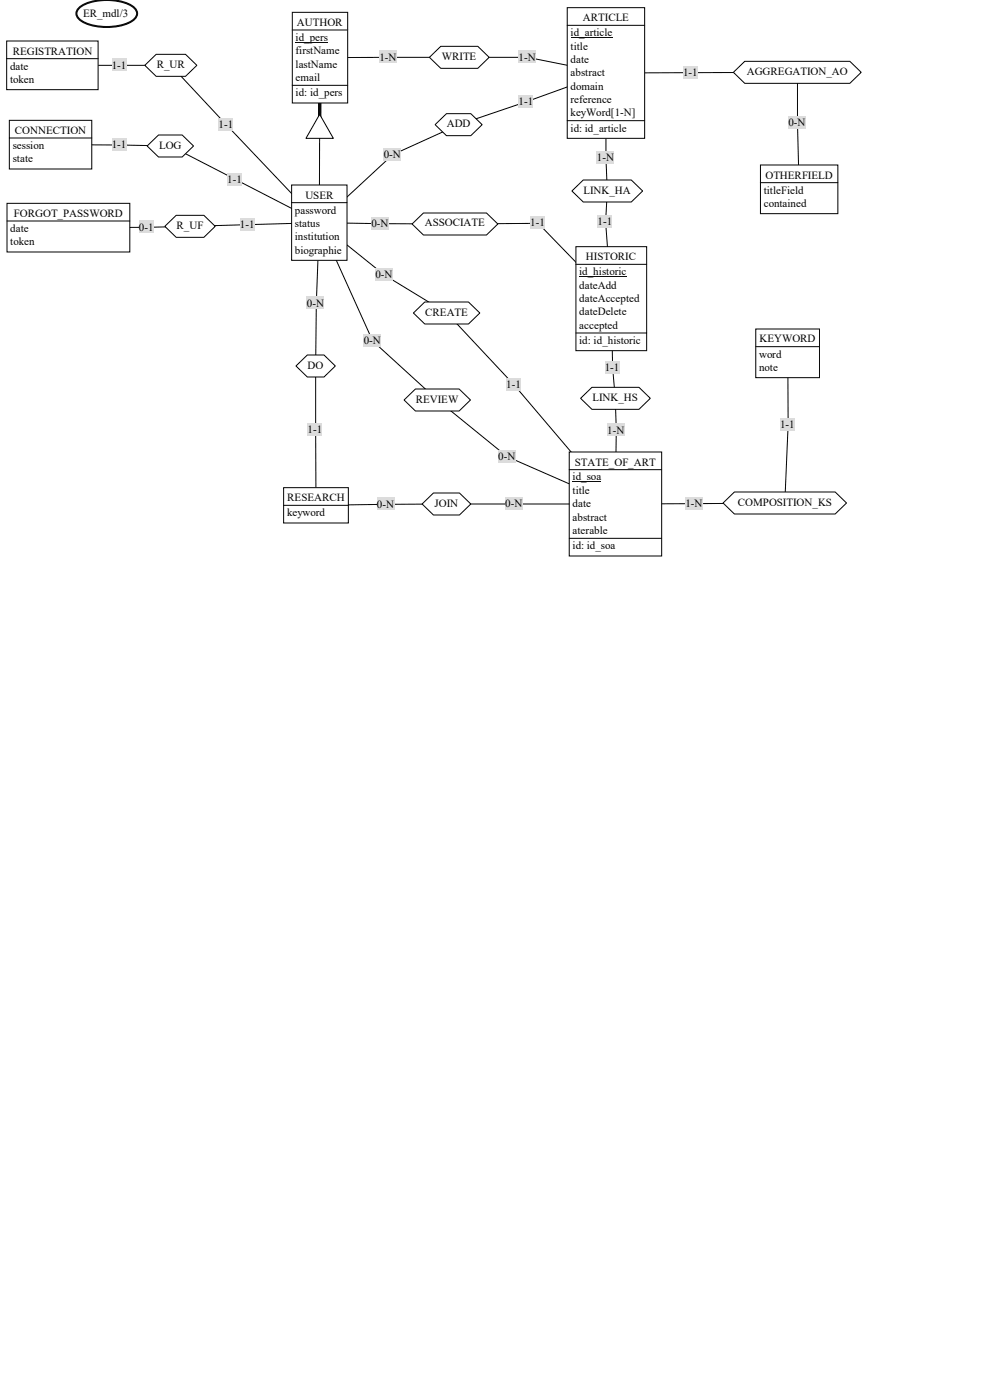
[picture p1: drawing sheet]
<svg xmlns="http://www.w3.org/2000/svg" width="297mm" height="420mm" viewBox="0 0 297 420" stroke-linecap="round" stroke-linejoin="round" font-family="sans-serif">
<path d="M95.9 17.3l-.1 20.6" fill="none" stroke="#000" stroke-width="1"/>
<g fill="none" stroke="#000" stroke-width=".3">
<path d="M15.7 19.6h35.5l44.5 47.2M95.9 17.3l62.2-.1 23.5 4.7M95.8 37.9l-.1 28.9M181.6 21.9l57.4-.2v15.1l.5 20M181.6 21.9l-23.8 8.6-20.3 6.9-19.8 9-22 20.4M181.6 21.9v25.5l.4 9.9-.5 9.3 1.7 23M15.2 43.4l35.9 .4 44.6 23M95.7 66.8l19.5 15.7 18.7 11.4 20.2 21.6 30.3 35.7M95.7 66.8l40.7 .4 24.9-.2 21.9 22.6M95.7 66.8a1521.4 1521.4 0 0 0-1 84.8l39.1-.4h50.6M95.7 66.8a2159.1 2159.1 0 0 1-75.2 1.5M95.7 66.8l16 35.5 19.4 17.7 20.9 17 32.4 14.2"/>
<path d="M183.2 89.6l.4 20.7 .8 9.2 .3 9.6-.3 22.1M236.1 106l.1 21.4-1 23.5-50.8 .3"/>
</g>
<g fill="#dcdcdc">
<path d="M155.4 15.2h5.1v3.8h-5.1z"/>
<path d="M113.7 15.2h5.1v3.8h-5.1z"/>
</g>
<path d="M128.7 17.2l3.4-3.3h11.1l3.4 3.3-3.4 3.3h-11.1z" fill="#fff" stroke="#000" stroke-width=".3"/>
<g fill="#dcdcdc">
<path d="M149.3 135h5.1v3.8h-5.1z"/>
<path d="M109 100.3h5.1v3.8h-5.1z"/>
</g>
<path d="M121.1 120l3.4-3.3h13.1l3.4 3.3-3.4 3.3h-13.1z" fill="#fff" stroke="#000" stroke-width=".3"/>
<g fill="#dcdcdc">
<path d="M41.6 66.2h4.4v3.8h-4.4z"/>
<path d="M71.9 65.4h4.4v3.8h-4.4z"/>
</g>
<path d="M49.4 67.9l3.4-3.3h8.3l3.4 3.3-3.4 3.3h-8.3z" fill="#fff" stroke="#000" stroke-width=".3"/>
<g fill="#dcdcdc">
<path d="M33.5 17.6h4.4v3.8h-4.4z"/>
<path d="M65.5 35.5h4.4v3.8h-4.4z"/>
</g>
<path d="M43.4 19.6l3.4-3.3h8.8l3.4 3.3-3.4 3.3h-8.8z" fill="#fff" stroke="#000" stroke-width=".3"/>
<g fill="#dcdcdc">
<path d="M113 149.3h5.1v3.8h-5.1z"/>
<path d="M151.4 149.2h5.1v3.8h-5.1z"/>
</g>
<path d="M126.5 151.2l3.4-3.3h7.8l3.4 3.3-3.4 3.3h-7.8z" fill="#fff" stroke="#000" stroke-width=".3"/>
<g fill="#dcdcdc">
<path d="M92.2 126.9h4.4v3.8h-4.4z"/>
<path d="M92 89h5.1v3.8h-5.1z"/>
</g>
<path d="M88.7 109.8l3.4-3.3h5l3.4 3.3-3.4 3.3h-5z" fill="#fff" stroke="#000" stroke-width=".3"/>
<g fill="#dcdcdc">
<path d="M68.1 51.8h4.4v3.8h-4.4z"/>
<path d="M33.5 41.5h4.4v3.8h-4.4z"/>
</g>
<path d="M44.1 43.8l3.4-3.3h7.1l3.4 3.3-3.4 3.3h-7.1z" fill="#fff" stroke="#000" stroke-width=".3"/>
<g fill="#dcdcdc">
<path d="M182 127.1h5.1v3.8h-5.1z"/>
<path d="M181.2 108.3h4.4v3.8h-4.4z"/>
</g>
<path d="M174 119.5l3.4-3.3h14.1l3.4 3.3-3.4 3.3h-14.1z" fill="#fff" stroke="#000" stroke-width=".3"/>
<g fill="#dcdcdc">
<path d="M158.9 65h4.4v3.7h-4.4z"/>
<path d="M111.3 65.1h5.1v3.8h-5.1z"/>
</g>
<path d="M123.5 67.2l3.4-3.3h18.9l3.4 3.3-3.4 3.3h-18.9z" fill="#fff" stroke="#000" stroke-width=".3"/>
<g fill="#dcdcdc">
<path d="M179.1 64.6h4.4v3.8h-4.4z"/>
<path d="M178.9 45.4h5.1v3.7h-5.1z"/>
</g>
<path d="M171.4 57.3l3.4-3.3h14.4l3.4 3.3-3.4 3.3h-14.4z" fill="#fff" stroke="#000" stroke-width=".3"/>
<g fill="#dcdcdc">
<path d="M155.4 28.5h4.4v3.8h-4.4z"/>
<path d="M115 44.4h5.1v3.8h-5.1z"/>
</g>
<path d="M130.4 37.4l3.4-3.3h7.3l3.4 3.3-3.4 3.3h-7.3z" fill="#fff" stroke="#000" stroke-width=".3"/>
<g fill="#dcdcdc">
<path d="M204.7 19.8h4.4v3.8h-4.4z"/>
<path d="M236.3 34.8h5.1v3.8h-5.1z"/>
</g>
<path d="M219.8 21.7l3.4-3.3h31.5l3.4 3.3-3.4 3.3h-31.5z" fill="#fff" stroke="#000" stroke-width=".3"/>
<g fill="#dcdcdc">
<path d="M151.7 113.5h4.4v3.8h-4.4z"/>
<path d="M112.5 80.5h5.1v3.8h-5.1z"/>
</g>
<path d="M123.9 93.9l3.4-3.3h13.1l3.4 3.3-3.4 3.3h-13.1z" fill="#fff" stroke="#000" stroke-width=".3"/>
<g fill="#dcdcdc">
<path d="M205.4 149.1h5.1v3.8h-5.1z"/>
<path d="M233.8 125.4h4.4v3.8h-4.4z"/>
</g>
<g fill="#fff" stroke="#000" stroke-width=".3">
<path d="M216.7 150.9l3.4-3.3h30.2l3.4 3.3-3.4 3.3h-30.2z"/>
<path d="M95.8 34.3l4.1 7.2h-8.2z"/>
</g>
<path d="M87.4 55.5h16.6v22.6h-16.6z" fill-rule="evenodd" fill="#fff" stroke="#000" stroke-width=".3"/>
<path d="M87.4 60.8h16.6" fill="none" stroke="#000" stroke-width=".3"/>
<path d="M170.6 135.6h27.7v31.2h-27.7z" fill-rule="evenodd" fill="#fff" stroke="#000" stroke-width=".3"/>
<path d="M170.6 140.9h27.7M171.6 144.6h8.6M170.6 161.5h27.7" fill="none" stroke="#000" stroke-width=".3"/>
<path d="M2 12.3h27.4v14.6h-27.4z" fill-rule="evenodd" fill="#fff" stroke="#000" stroke-width=".3"/>
<path d="M2 17.6h27.4" fill="none" stroke="#000" stroke-width=".3"/>
<path d="M2.1 61h36.8v14.6h-36.8z" fill-rule="evenodd" fill="#fff" stroke="#000" stroke-width=".3"/>
<path d="M2.1 66.3h36.8" fill="none" stroke="#000" stroke-width=".3"/>
<path d="M85 146.3h19.4v10.6h-19.4z" fill-rule="evenodd" fill="#fff" stroke="#000" stroke-width=".3"/>
<path d="M85 151.6h19.4" fill="none" stroke="#000" stroke-width=".3"/>
<path d="M2.8 36.1h24.7v14.6h-24.7z" fill-rule="evenodd" fill="#fff" stroke="#000" stroke-width=".3"/>
<path d="M2.8 41.4h24.7" fill="none" stroke="#000" stroke-width=".3"/>
<path d="M172.6 74h21.2v31.2h-21.2z" fill-rule="evenodd" fill="#fff" stroke="#000" stroke-width=".3"/>
<path d="M172.6 79.3h21.2M172.6 99.9h21.2M173.6 83h14.1" fill="none" stroke="#000" stroke-width=".3"/>
<path d="M227.9 49.5h23.2v14.6h-23.2z" fill-rule="evenodd" fill="#fff" stroke="#000" stroke-width=".3"/>
<path d="M227.9 54.8h23.2" fill="none" stroke="#000" stroke-width=".3"/>
<path d="M170 2.3h23.2v39.2h-23.2z" fill-rule="evenodd" fill="#fff" stroke="#000" stroke-width=".3"/>
<path d="M170 7.6h23.2M171 11.3h12.6M170 36.2h23.2" fill="none" stroke="#000" stroke-width=".3"/>
<path d="M226.5 98.7h19.1v14.6h-19.1z" fill-rule="evenodd" fill="#fff" stroke="#000" stroke-width=".3"/>
<path d="M226.5 104h19.1" fill="none" stroke="#000" stroke-width=".3"/>
<path d="M87.6 3.7h16.6v27.2h-16.6z" fill-rule="evenodd" fill="#fff" stroke="#000" stroke-width=".3"/>
<path d="M87.6 9h16.6M88.6 12.7h9.7M87.6 25.6h16.6" fill="none" stroke="#000" stroke-width=".3"/>
<path d="M23.7 2.3a15.1 15.1 0 0 1 12.1-1.9l2.2 .6a4 4 0 0 1 3.1 3.1 4 4 0 0 1-3.1 3 17.2 17.2 0 0 1-13.6-.8 2.33 2.33 0 0 1-.7-4z" fill-rule="evenodd" fill="#fff" stroke="#000" stroke-width=".6"/>
<g font-size="3.3">
<text x="24.9" y="5">ER_mdl/3</text>
<text x="89" y="7.7">AUTHOR</text>
<text x="171" y="10.9">id_article</text>
<text x="174.7" y="6.3">ARTICLE</text>
<text x="3.8" y="16.4">REGISTRATION</text>
<text x="88.6" y="12.3">id_pers</text>
<text x="88.6" y="16.3">firstName</text>
<text x="132.4" y="17.9">WRITE</text>
<text x="171" y="14.9">title</text>
<text x="3" y="20.9">date</text>
<text x="33.5" y="20.6">1-1</text>
<text x="47" y="20.4">R_UR</text>
<text x="88.6" y="20.3">lastName</text>
<text x="113.7" y="18.2">1-N</text>
<text x="155.4" y="18.2">1-N</text>
<text x="171" y="18.9">date</text>
<text x="171" y="22.9">abstract</text>
<text x="204.7" y="22.8">1-1</text>
<text x="223.8" y="22.5">AGGREGATION_AO</text>
<text x="3" y="24.8">token</text>
<text x="88.6" y="24.3">email</text>
<text x="88.6" y="28.9">id: id_pers</text>
<text x="171" y="26.9">domain</text>
<text x="155.4" y="31.5">1-1</text>
<text x="171" y="30.9">reference</text>
<text x="171" y="34.9">keyWord[1-N]</text>
<text x="4.5" y="40.2">CONNECTION</text>
<text x="65.5" y="38.5">1-1</text>
<text x="133.9" y="38.2">ADD</text>
<text x="171" y="39.5">id: id_article</text>
<text x="236.3" y="37.8">0-N</text>
<text x="3.8" y="44.7">session</text>
<text x="33.5" y="44.4">1-1</text>
<text x="47.7" y="44.6">LOG</text>
<text x="115" y="47.4">0-N</text>
<text x="3.8" y="48.7">state</text>
<text x="178.9" y="48.3">1-N</text>
<text x="229.4" y="53.6">OTHERFIELD</text>
<text x="68.1" y="54.8">1-1</text>
<text x="91.5" y="59.6">USER</text>
<text x="174.9" y="58.1">LINK_HA</text>
<text x="228.9" y="58.1">titleField</text>
<text x="4.2" y="65.1">FORGOT_PASSWORD</text>
<text x="88.4" y="64.1">password</text>
<text x="228.9" y="62.1">contained</text>
<text x="3.1" y="69.6">date</text>
<text x="41.6" y="69.2">0-1</text>
<text x="52.9" y="68.7">R_UF</text>
<text x="71.9" y="68.4">1-1</text>
<text x="88.4" y="68.1">status</text>
<text x="111.3" y="68.1">0-N</text>
<text x="127.3" y="67.9">ASSOCIATE</text>
<text x="158.9" y="67.9">1-1</text>
<text x="179.1" y="67.6">1-1</text>
<text x="3.1" y="73.6">token</text>
<text x="88.4" y="72.1">institution</text>
<text x="88.4" y="76.1">biographie</text>
<text x="112.5" y="83.5">0-N</text>
<text x="173.6" y="82.5">id_historic</text>
<text x="175.6" y="78.1">HISTORIC</text>
<text x="173.6" y="86.6">dateAdd</text>
<text x="92" y="91.9">0-N</text>
<text x="127.4" y="94.7">CREATE</text>
<text x="173.6" y="90.6">dateAccepted</text>
<text x="173.6" y="94.6">dateDelete</text>
<text x="173.6" y="98.6">accepted</text>
<text x="109" y="103.3">0-N</text>
<text x="173.6" y="103.2">id: id_historic</text>
<text x="227.5" y="107.3">word</text>
<text x="227.6" y="102.7">KEYWORD</text>
<text x="92.2" y="110.6">DO</text>
<text x="181.2" y="111.3">1-1</text>
<text x="227.5" y="111.3">note</text>
<text x="151.7" y="116.5">1-1</text>
<text x="124.6" y="120.8">REVIEW</text>
<text x="177.6" y="120.3">LINK_HS</text>
<text x="92.2" y="129.9">1-1</text>
<text x="182" y="130">1-N</text>
<text x="233.8" y="128.4">1-1</text>
<text x="149.3" y="138">0-N</text>
<text x="172.3" y="139.7">STATE_OF_ART</text>
<text x="171.6" y="144.1">id_soa</text>
<text x="171.6" y="148.2">title</text>
<text x="86" y="154.9">keyword</text>
<text x="86.1" y="150.4">RESEARCH</text>
<text x="113" y="152.3">0-N</text>
<text x="130.2" y="152">JOIN</text>
<text x="151.4" y="152.1">0-N</text>
<text x="171.6" y="152.1">date</text>
<text x="205.4" y="152.1">1-N</text>
<text x="221.1" y="151.7">COMPOSITION_KS</text>
<text x="171.6" y="156.2">abstract</text>
<text x="171.6" y="160.1">aterable</text>
<text x="171.6" y="164.8">id: id_soa</text>
</g>
</svg>
